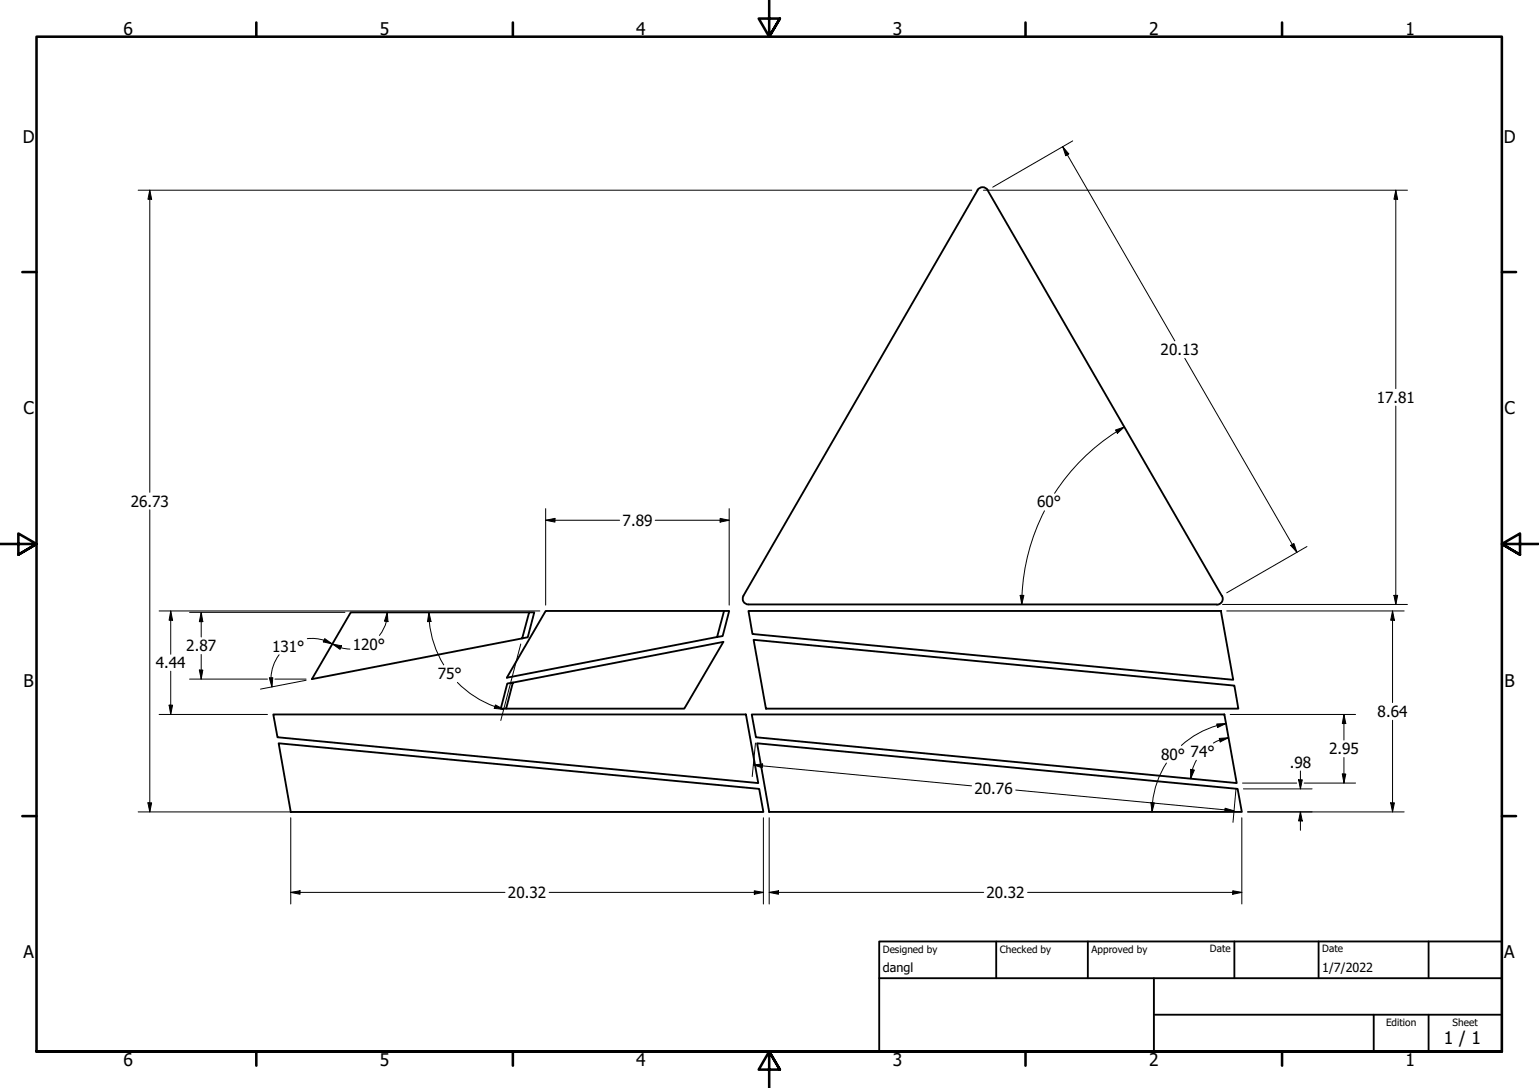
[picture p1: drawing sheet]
<svg xmlns="http://www.w3.org/2000/svg" width="420mm" height="297mm" viewBox="0 0 420 297" stroke-linecap="round" stroke-linejoin="round" font-family="sans-serif">
<!-- layer: Visible (ISO) -->
<g fill="none" stroke="#000" stroke-width=".51">
<path d="M269.6 51.9l64 110.8M269.7 51.9a1.62 1.62 0 0 0-2.8 0l-64 110.8M144.5 167.2h-48.7l-10.6 18.2 58.9-11.4 1.8-6.8h-1.4l-1.9 7.1M197.7 166.8h-48.7l-10.6 18.2 58.9-11.3 1.8-6.9h-1.4l-1.9 7.1M203 162.7a1.56 1.56 0 0 0 1.3 2.3M204.3 166.8h129l3.4 18.8-131.3-12.5zM204.3 165h127.9M205.7 174.7l131.3 12.5 1.1 6.3h-129zM333.6 162.7a1.62 1.62 0 0 1-1.4 2.4M74.6 195.1h129l3.4 18.7-131.2-12.5zM140 186.4l-1.8 7.1h-1.5l1.8-6.9 59-11.4-10.7 18.3h-48.6M205.2 195.1h129.1l3.3 18.7-131.2-12.5z"/>
<path d="M76.1 202.9l131.2 12.5 1.1 6.3h-129zM206.7 202.9l131.2 12.5 1.1 6.3h-129z"/>
</g>
<!-- layer: Border (ISO) -->
<g fill="none" stroke="#000" stroke-width=".7">
<path d="M70 6.1v3.9M140 6.1v3.9M210 0v10l-2.9-4.9h5.8l-2.9 4.9 2.9-4.9M280 6.1v3.9M350 6.1v3.9M6.1 74.3h3.9M410 74.3h3.9M0 148.5h10l-5-2.8v5.7l5-2.9-5 2.9M420 148.5h-10l5-2.8v5.7l-5-2.9 5 2.9M6.1 222.8h3.9M410 222.8h3.9M10 287.1v-277.1h400v277.1h-400h400"/>
<path d="M70 287.1v3.8M140 287.1v3.8M212.9 292l-2.9-4.9 2.9 4.9h-5.8l2.9-4.9v9.9M280 287.1v3.8M350 287.1v3.8"/>
</g>
<!-- layer: Title (ISO) -->
<path d="M240 257h170v30.1h-170zM272 257v10.1M297 257v10.1M337 257v10.1M360 257v10.1M390 257v10.1M240 267.1h170M315 277h95M315 267.1v20M375 277v10.1M390 277v10.1" fill="none" stroke="#000" stroke-width=".51"/>
<!-- layer: Dimension (ANSI) -->
<g fill="none" stroke="#000" stroke-width=".27">
<path d="M292.9 38.5l-21.9 12.6M37.7 51.9h227.6M40.9 51.9l.5 2.5h-1zM40.9 51.9v82.5M268.5 51.9h115.7M290.1 40.1l1.7 1.9-.8 .5zM290.1 40.1l30.6 53M381.1 51.9l.5 2.5h-1zM381.1 51.9v54.2M323.5 97.8l30.6 53M304.5 117.4l2.5-.8-1.9 1.7zM307 116.6a55.9 55.9 0 0 0-19.1 18.1"/>
<path d="M381.1 110.9v54.1M40.9 139.2v82.5M149 138.9v26.3M199.1 138.9v26.3M285.2 139.5a56 56 0 0 0-6.2 25.5M149 142l2.5-.5v1zM149 142h20.2M178.9 142h20.2M196.6 141.5l2.5 .5-2.5 .5zM352.4 148.9l.9-.5 .8 2.4zM356.8 149.2l-21.9 12.6M43.4 166.8h104"/>
<path d="M46.6 166.8l.5 2.5h-.9zM46.6 166.8v11.8M51.8 167.2h42.4M54.9 167.2l.5 2.5h-1zM54.9 167.2v6.7M54.9 178.7v6.7M76.2 178.7a11.1 11.1 0 0 0-2.2 6.4M83.9 174.4l2-.1 1.9 .3 5.3 2.2 2.5 .4M88.6 174.4l2.1 1.4-2.4-.6zM90.7 175.8l2.5 .5-.4 1zM105.7 167.2l.2 2.5-.9-.1zM105.7 167.2a9.1 9.1 0 0 1-.8 4.2l-1.3 2.1"/>
<path d="M117.1 167.2l.6 2.5h-1zM117.1 167.2l.1 2.5M117.2 169.7a27.3 27.3 0 0 0 3.9 11.8M142.2 175.8l-5.5 20.9M278.5 162.5h1l-.5 2.5zM333.8 165h50.4M334.9 166.8h48.4M380.2 166.8l.5 2.5h-1zM380.2 166.8v25M380.6 162.5h1l-.5 2.5zM43.4 195.1h29.6M46.2 192.5h.9l-.5 2.6z"/>
<path d="M46.6 183.2v11.9M51.8 185.4h21.2M54.4 182.9h1l-.5 2.5zM73.5 185.1l1-.1-.3 2.6zM74 185l.2 2.6M75.1 185.4h8.5M83.6 185.7l-12.5 2.4M124.9 186.3a27.5 27.5 0 0 0 12.6 7.4M135.3 192.5l2.2 1.2-2.6-.3zM332.2 197.7l2.5-.2-2.3 1.1zM332.3 198.1a24.5 24.5 0 0 0-9.8 5.4M334.7 197.5l-2.4 .6"/>
<path d="M335.9 195.1h34.2M366.9 195.1l.5 2.4h-.9zM366.9 195.1v6.9M380.2 196.6v25.1M40.4 219.2h1l-.5 2.5zM205.7 208.8l2.5-.2-.1 1zM205.7 208.8l59.5 5.8M206.2 202.9l-.8 9.1M277.3 215.7l59.6 5.6M314.2 219.1l1 .1-.7 2.5zM318.5 208.3a24.5 24.5 0 0 0-4 13.4M325.1 210l1 .2-1 2.4z"/>
<path d="M325.6 210.2l-.5 2.4M326.6 207.6l-1.1 2.5M332.9 201.6l2.5-.2-2.3 1.2zM335.4 201.4l-2.4 .6-1.7 .9M337.4 215.4l-.8 9.1M339.2 213.8h14.8M339.5 215.4h18.7M354.5 212.9h1l-.5 2.5zM355 210.5v4.9M356 213.8h14.1M366.5 211.3h.9l-.5 2.5zM366.9 206.8v7"/>
<path d="M379.7 219.2h1l-.5 2.5zM37.7 221.7h170.7M79.4 223.3v23.5M208.4 223.3v23.5M210 223.3v23.5M334.5 220.6l2.4 .7-2.5 .3zM339 223.3v23.5M340.6 221.7h42.7M355 221.7l.5 2.4h-1zM355 221.7v5M79.4 243.6l2.5-.4v.9zM79.4 243.6h58.5"/>
<path d="M149.9 243.6h58.5M205.9 243.2l2.5 .4-2.5 .5zM210 243.6l2.5-.4v.9zM210 243.6h58.5M280.5 243.6h58.5M336.5 243.2l2.5 .4-2.5 .5z"/>
</g>
<g fill="#000">
<path d="M40.9 51.9l.5 2.5h-1z" fill-rule="evenodd"/>
<path d="M290.1 40.1l1.7 1.9-.8 .5z" fill-rule="evenodd"/>
<path d="M381.1 51.9l.5 2.5h-1z" fill-rule="evenodd"/>
<path d="M304.5 117.4l2.5-.8-1.9 1.7z" fill-rule="evenodd"/>
<path d="M149 142l2.5-.5v1z" fill-rule="evenodd"/>
<path d="M196.6 141.5l2.5 .5-2.5 .5z" fill-rule="evenodd"/>
<path d="M352.4 148.9l.9-.5 .8 2.4z" fill-rule="evenodd"/>
<path d="M46.6 166.8l.5 2.5h-.9z" fill-rule="evenodd"/>
<path d="M54.9 167.2l.5 2.5h-1z" fill-rule="evenodd"/>
<path d="M88.6 174.4l2.1 1.4-2.4-.6z" fill-rule="evenodd"/>
<path d="M90.7 175.8l2.5 .5-.4 1z" fill-rule="evenodd"/>
<path d="M105.7 167.2l.2 2.5-.9-.1z" fill-rule="evenodd"/>
<path d="M117.1 167.2l.6 2.5h-1z" fill-rule="evenodd"/>
<path d="M278.5 162.5h1l-.5 2.5z" fill-rule="evenodd"/>
<path d="M380.6 162.5h1l-.5 2.5z" fill-rule="evenodd"/>
<path d="M380.2 166.8l.5 2.5h-1z" fill-rule="evenodd"/>
<path d="M46.2 192.5h.9l-.5 2.6z" fill-rule="evenodd"/>
<path d="M54.4 182.9h1l-.5 2.5z" fill-rule="evenodd"/>
<path d="M73.5 185.1l1-.1-.3 2.6z" fill-rule="evenodd"/>
<path d="M135.3 192.5l2.2 1.2-2.6-.3z" fill-rule="evenodd"/>
<path d="M332.2 197.7l2.5-.2-2.3 1.1z" fill-rule="evenodd"/>
<path d="M366.9 195.1l.5 2.4h-.9z" fill-rule="evenodd"/>
<path d="M40.4 219.2h1l-.5 2.5z" fill-rule="evenodd"/>
<path d="M205.7 208.8l2.5-.2-.1 1z" fill-rule="evenodd"/>
<path d="M314.2 219.1l1 .1-.7 2.5z" fill-rule="evenodd"/>
<path d="M325.1 210l1 .2-1 2.4z" fill-rule="evenodd"/>
<path d="M332.9 201.6l2.5-.2-2.3 1.2z" fill-rule="evenodd"/>
<path d="M354.5 212.9h1l-.5 2.5z" fill-rule="evenodd"/>
<path d="M366.5 211.3h.9l-.5 2.5z" fill-rule="evenodd"/>
<path d="M379.7 219.2h1l-.5 2.5z" fill-rule="evenodd"/>
<path d="M334.5 220.6l2.4 .7-2.5 .3z" fill-rule="evenodd"/>
<path d="M355 221.7l.5 2.4h-1z" fill-rule="evenodd"/>
<path d="M79.4 243.6l2.5-.4v.9z" fill-rule="evenodd"/>
<path d="M205.9 243.2l2.5 .4-2.5 .5z" fill-rule="evenodd"/>
<path d="M210 243.6l2.5-.4v.9z" fill-rule="evenodd"/>
<path d="M336.5 243.2l2.5 .4-2.5 .5z" fill-rule="evenodd"/>
</g>
<g font-size="4.8">
<text x="33.7" y="9.6">6</text>
<text x="103.7" y="9.6">5</text>
<text x="173.7" y="9.6">4</text>
<text x="243.7" y="9.6">3</text>
<text x="313.7" y="9.6">2</text>
<text x="383.7" y="9.6">1</text>
<text x="6.2" y="38.9">D</text>
<text x="410.5" y="38.9">D</text>
<text x="6.4" y="113.1">C</text>
<text x="410.7" y="113.1">C</text>
<text x="6.4" y="187.4">B</text>
<text x="410.7" y="187.4">B</text>
<text x="6.4" y="261.7">A</text>
<text x="410.7" y="261.7">A</text>
<text x="394.2" y="285">1 / 1</text>
<text x="33.7" y="290.9">6</text>
<text x="103.7" y="290.9">5</text>
<text x="173.7" y="290.9">4</text>
<text x="243.7" y="290.9">3</text>
<text x="313.7" y="290.9">2</text>
<text x="383.7" y="290.9">1</text>
</g>
<g font-size="4.2">
<text x="316.9" y="97">20.13</text>
<text x="375.9" y="110">17.81</text>
<text x="35.7" y="138.3">26.73</text>
<text x="170" y="143.6">7.89</text>
<text x="283.1" y="138.5">60°</text>
<text x="50.9" y="177.8">2.87</text>
<text x="74.3" y="177.9">131°</text>
<text x="96.3" y="177.4">120°</text>
<text x="42.5" y="182.4">4.44</text>
<text x="119.5" y="185.4">75°</text>
<text x="376.1" y="195.8">8.64</text>
<text x="317" y="207.4">80° 74°</text>
<text x="352.1" y="209.7">.98</text>
<text x="362.8" y="205.9">2.95</text>
<text x="266.1" y="216.6">20.76</text>
<text x="138.7" y="245.2">20.32</text>
<text x="269.3" y="245.2">20.32</text>
</g>
<g font-size="3.4">
<text x="241" y="265.4">dangl</text>
<text x="361" y="265.5">1/7/2022</text>
</g>
<g font-size="2.7">
<text x="241" y="260.1">Designed by</text>
<text x="273" y="260.1">Checked by</text>
<text x="298" y="260.1">Approved by</text>
<text x="330.3" y="260">Date</text>
<text x="361" y="260">Date</text>
<text x="378.4" y="280.1">Edition</text>
<text x="396.6" y="280.1">Sheet</text>
</g>
</svg>
